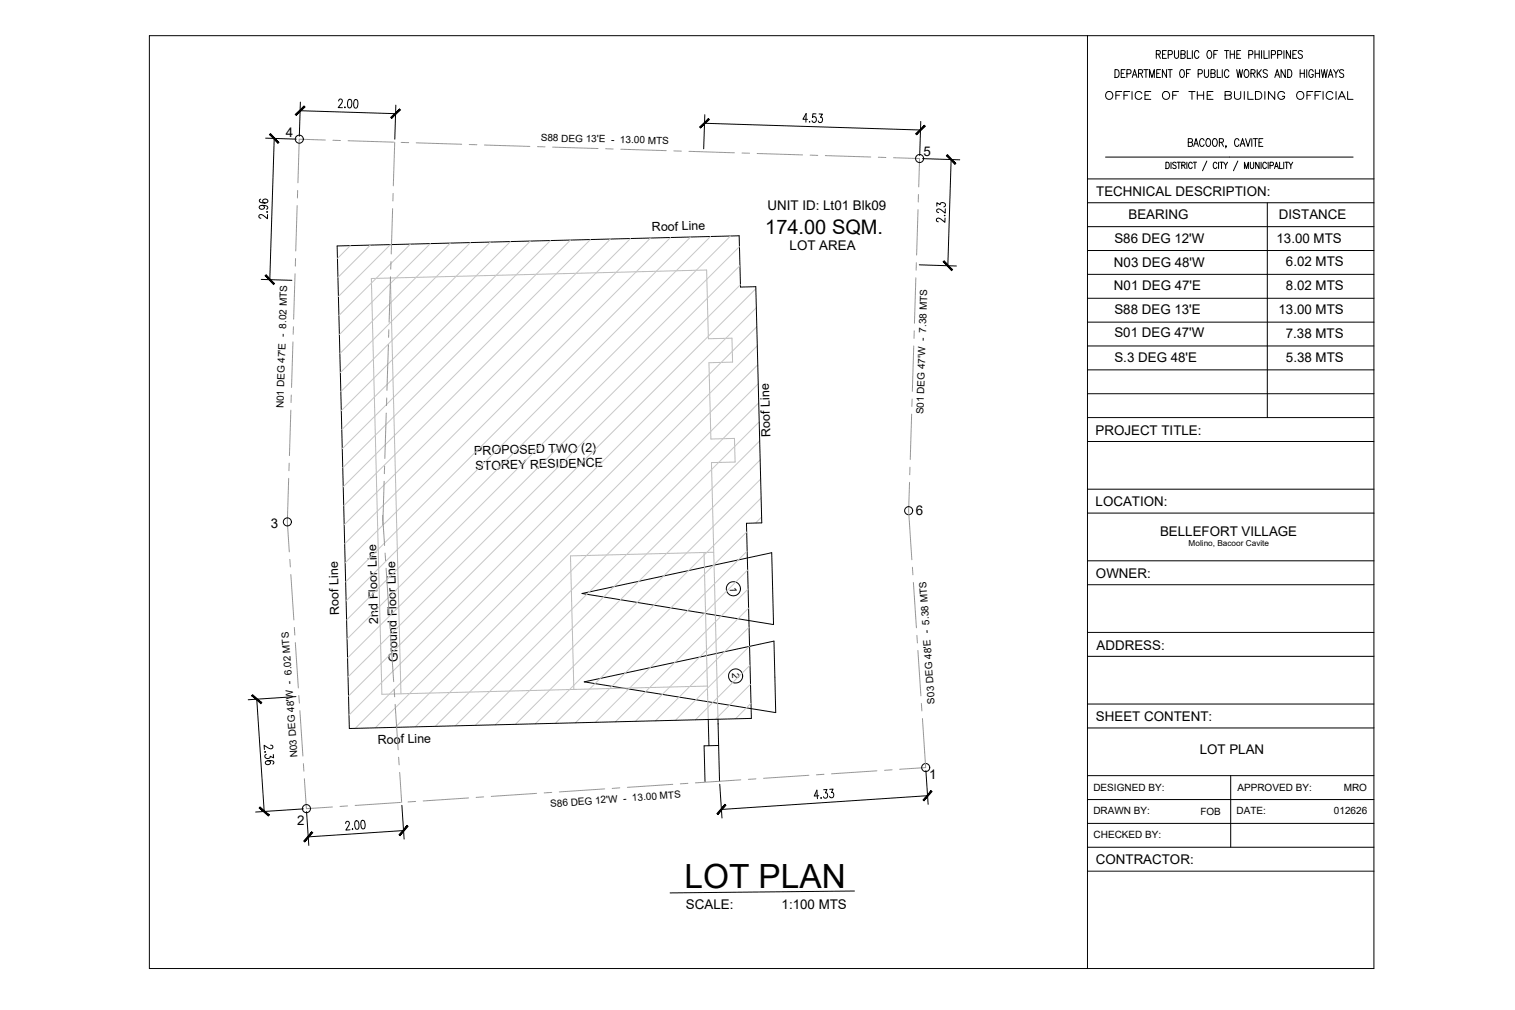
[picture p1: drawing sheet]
<svg xmlns="http://www.w3.org/2000/svg" width="914mm" height="610mm" viewBox="0 0 914 610" stroke-linecap="round" stroke-linejoin="round" font-family="sans-serif">
<!-- layer: 0 -->
<g fill="none" stroke="#000" stroke-width=".6">
<path d="M90 22h739v563h-739zM656 22v563M181 67l58 2M181 62v20M204 61l1-1a1.2 1.2 0 0 1 1 0 1.2 1.2 0 0 1 0 2l-2 3h3M208 65h.1M210 60h1a3 3 0 0 1 0 5l-1-2zM214 60h1a3 3 0 0 1-1 5l-1-2zM239 63l-1 21M425 74l131 4M425 69v21M487 72h-2l2-3-1 5"/>
<path d="M489 73h.1M492 69h-1l-1 2a1.5 1.5 0 0 1 2 0 1.5 1.5 0 0 1 0 2 1.5 1.5 0 0 1-2 0M494 69h2l-1 2a1.5 1.5 0 0 1 1 2 1.5 1.5 0 0 1-2 0M556 73l-1 21M160 83l19 1M166 84l-3 85M557 96h22M574 96l-2 64M656 108h173M157 120v1a3 3 0 0 0 5 0 1.5 1.5 0 0 0-2-1 1.5 1.5 0 0 0-1 2l1 1M158 124l1 1a1.4 1.4 0 0 1-1 1 1.4 1.4 0 0 1-1-2h1a2.6 2.6 0 0 1 4 2h-1M161 128h1z"/>
<path d="M161 129v3l-3-2a1.2 1.2 0 0 0-2 0 1.2 1.2 0 0 0 1 2M565 124v-2l2 2a1.8 1.8 0 0 1 3-2 1.5 1.5 0 0 1 0 3M570 130h.1M570 132v2l-3-2a1.2 1.2 0 0 0-2 0 1.2 1.2 0 0 0 1 2M571 126l-1 3-3-3-2 1 1 1h1M656 122h173M656 137h173M765 122v130M203 148l243-6 1 31h9l4 143h-9l3 118-243 6zM555 160l22 1M656 151h173M158 169h18"/>
<path d="M656 166h173M656 180h173M656 194h173M656 209h173M656 223h173M656 238h173M656 252h173M656 266h173M656 295h173M656 310h173M656 338h173M656 353h173"/>
<path d="M656 382h173M656 396h173M155 422l4 68M179 420l-29 2M427 434l1 16M433 434l1 16M433 437h1M656 425h173M656 439h173M160 454h.1M161 455h-1a1.6 1.6 0 0 0 1 3 1.5 1.5 0 0 0 2-2l2 1v-2M162 459l1 1a1.3 1.3 0 0 1-1 2 1.6 1.6 0 0 1-1-3h1a2.5 2.5 0 0 1 3 1v1"/>
<path d="M163 450h2l-1 2-5-2 1 2M434 450h-9l1 22M434 450v22M434 473l2 21M497 477l2-1-1 3a1.5 1.5 0 0 1 2 2 1.5 1.5 0 0 1-3 0M501 476h2l-1 2a1.5 1.5 0 0 1 1 2 1.5 1.5 0 0 1-2 1M559 465l1 20M656 468h173M743 468v43M183 488l-29 2M185 490l1 20M209 497v-1h1l1 1-2 4h2"/>
<path d="M214 496l1-1a3 3 0 0 1 0 6v-1l-1-2zM218 495h1a3 3 0 0 1 0 5l-1-2zM243 486l1 20M494 480h-3l2-3v5M496 481v1zM560 480l-125 9M656 483h173M656 497h173M213 500v1zM244 501l-58 4M656 511h173M516 538l-112 1"/>
<path d="M656 526h173"/>
<circle cx="181" cy="84" r="2.4"/>
<circle cx="555" cy="96" r="2.4"/>
<circle cx="173" cy="315" r="2.4"/>
<circle cx="548" cy="308" r="2.4"/>
<circle cx="559" cy="463" r="2.4"/>
<circle cx="185" cy="488" r="2.4"/>
</g>
<!-- layer: papel -->
<g fill="none" stroke="#000" stroke-width=".6">
<path d="M667 95h150M704 98a1.9 1.9 0 0 1 2 2 1.9 1.9 0 0 1-2 2zM707 98v4M710 98h-1h-1v1l2 1a1.1 1.1 0 0 1-1 2 1.1 1.1 0 0 1-1-1M710 98h3M711 98v4M713 100h2v-2h-2v4M714 100l1 2M716 98v4M717 86h2l1-2h-3v4h3v-1l-1-1M720 99a1.2 1.2 0 0 0-2-1 1.2 1.2 0 0 0-1 1v1a1.2 1.2 0 0 0 1 2 1.2 1.2 0 0 0 2-1M720 98h2"/>
<path d="M720 88l2-4 1 4M721 87h2M721 98v4M727 85a1.4 1.4 0 0 0-2-1 1.4 1.4 0 0 0-1 1v2a1.4 1.4 0 0 0 1 1 1.4 1.4 0 0 0 2-1M728 97l-2 6M729 84a2.4 2.4 0 0 1 2 2 2.4 2.4 0 0 1-2 2 3 3 0 0 1 0-4zM733 84a2.4 2.4 0 0 1 2 2 2.4 2.4 0 0 1-2 2 3 3 0 0 1 0-4zM734 99a1.1 1.1 0 0 0-1-1 1.1 1.1 0 0 0-1 1v1a1.1 1.1 0 0 0 1 2 1.1 1.1 0 0 0 1-1M735 98v4M736 86h2v-2h-2v4M736 98h2M737 86l1 2"/>
<path d="M737 98v4M739 98l1 2v2M740 88v1M741 98l-1 2M747 97l-3 6M748 85a1.4 1.4 0 0 0-2-1 1.4 1.4 0 0 0-1 1v2a1.4 1.4 0 0 0 1 1 1.4 1.4 0 0 0 2-1M749 88l1-4 1 4M749 87h2M752 84l1 4 2-4M755 98v3l1 1 1-1v-3M756 84v4M756 84h3"/>
<path d="M758 84v4M760 86h1M760 98v4l-2-4v4M761 98v4M762 84h-2v4h2M764 99a1.1 1.1 0 0 0-1-1 1.1 1.1 0 0 0-1 1v1a1.1 1.1 0 0 0 1 2 1.1 1.1 0 0 0 1-1M765 98v4M767 100h2l-1-2h-1v4M772 98v4h2M775 98v4M776 98h2M777 98v4"/>
<path d="M778 98l1 2v2M780 98l-1 2M751 102v-4l1 4 1-4v4M769 102l1-4 2 4M770 100h1"/>
</g>
<!-- layer: PDF2_ar_furn -->
<path d="M351 358l115-24 1 43zM353 412l114-25 1 43z" fill="none" stroke="#000" stroke-width=".6"/>
<!-- layer: PDF6_AR - 0 -->
<g fill="none" stroke="#000" stroke-width=".6">
<circle cx="443" cy="355" r="4"/>
<circle cx="444" cy="408" r="4"/>
</g>
<!-- layer: PDF5_ar_furn -->
<path d="M236 168l6 251M425 333l2 101M431 333l-87 3 2 80M427 414l-197 5-6-251 202-5 2 41h14v15h-14l1 46h14l1 14h-15l4 155" fill="none" stroke="#bababa" stroke-width=".6"/>
<!-- layer: 0 -->
<g fill="none" stroke="#c7c8ca" stroke-width=".6">
<path d="M211 148l-7 8M224 148l-20 19M236 148l-32 31M248 147l-43 43M260 147l-55 55M272 147l-67 66M284 146l-79 79M296 146l-90 90M308 146l-102 102M320 145l-114 114M332 145l-125 126M344 145l-137 137"/>
<path d="M356 145l-149 149M368 144l-161 161M381 144l-173 173M393 144l-185 184M405 143l-197 197M417 143l-208 208M429 143l-220 220M441 142l-232 232M446 149l-237 237M447 160l-237 237M447 172l-237 237M456 174l-246 246"/>
<path d="M457 186l-246 246M457 197l-243 243M457 209l-231 230M457 220l-218 219M458 232l-207 207M458 243l-195 195M458 255l-183 183M459 266l-172 172M459 278l-160 160M459 289l-148 148M459 301l-136 136M460 312l-4 4"/>
<path d="M451 321l-116 116M451 333l-104 103M451 344l-92 92M452 356l-81 80M452 367l-68 68M452 379l-56 56M452 390l-44 45M453 401l-33 33M453 413l-21 21M453 424l-9 10"/>
</g>
<g fill="none" stroke="#989898" stroke-width=".6">
<path d="M196 85l-15-1-1 26M201 85h5M210 85l28 1M238 86l-1 26M242 86h5M251 86l28 1M283 87h5M292 88h28M324 89h5M334 89l27 1M366 90h4M375 90l27 1"/>
<path d="M407 91h4M416 91l27 1M448 92h4M457 93l27 1M489 94h5M498 94l28 1M530 95h5M539 95l16 1v17M180 115v4M237 117v4M554 117v5M179 124v27"/>
<path d="M237 126l-1 27M554 127l-1 27M178 156v5M236 158v4M553 159v4M178 165l-1 28M236 167l-1 27M553 168l-1 27M177 197v5M235 199v5M552 200v4M177 206l-1 28"/>
<path d="M234 208v28M552 209l-1 27M176 238v5M176 248l-1 27M233 249l-1 28M233 240v5M550 250l-1 27M551 241l-1 4M175 280l-1 4M174 289l-1 26 2 18M232 290l-1 27M232 281v5"/>
<path d="M549 291l-1 17 2 30M549 282v5M231 311l1 18M175 338v4M232 334l1 4M176 347l1 27M233 343l2 27M551 342v5M551 352l2 27M178 379v4M235 375v4M178 388l2 27"/>
<path d="M236 384l2 27M553 383l1 5M554 393l2 27M180 420l1 4M238 416v5M181 429l2 27M238 425l2 28M556 425v4M557 434l2 29-16 1M241 457v5M183 461v4M184 470l1 18 16-1"/>
<path d="M241 466l1 18M324 479l-28 2M333 478l-5 1M365 476l-27 2M374 476h-4M406 473l-27 2M415 473h-4M447 471l-27 2M456 470h-4M488 468l-27 2M497 467l-4 1M529 465l-27 2"/>
<path d="M538 465h-4M210 486l-5 1M242 484l-28 2M251 484h-5M283 482l-28 1M292 481h-5"/>
</g>
<g fill="#000" stroke="#000" stroke-width=".6">
<path d="M184 64l-5 6 5-5zM178 69l6-5-5 6z"/>
<path d="M236 71l5-5zM241 66h1l-6 5z"/>
<path d="M428 72l-5 5 5-5zM422 77l6-5-5 5z"/>
<path d="M163 81l5 6v-1zM163 81l5 5z"/>
<path d="M553 81l5-5zM558 76l-5 5z"/>
<path d="M571 94l5 5h1zM571 94l1-1 5 6z"/>
<path d="M569 158l6 5-5-6zM569 158l6 5h-1z"/>
<path d="M160 166l6 5-5-5zM160 166l6 5-1 1z"/>
<path d="M152 420l5 5 1-1zM152 419l6 5-6-4z"/>
<path d="M157 487l-1 1 7 4zM156 488l7 4h-1z"/>
<path d="M438 486l-5 6 5-6zM438 486l-5 6v-1z"/>
<path d="M562 477l-5 6h1zM562 477l1 1-5 5z"/>
<path d="M188 502l-4 6 5-5zM188 502l-4 6h-1z"/>
<path d="M246 498l-5 6zM246 498v1l-5 5z"/>
</g>
<text font-size="20.1" x="413" y="536">LOT PLAN</text>
<text font-size="12.1" x="462" y="142">174.00 SQM.</text>
<g font-size="8.4">
<text x="697" y="36">REPUBLIC OF THE PHILIPPINES</text>
<text x="672" y="48">DEPARTMENT OF PUBLIC WORKS AND HIGHWAYS</text>
<text x="666" y="61">OFFICE OF THE BUILDING OFFICIAL</text>
</g>
<g font-size="8.1">
<text x="173" y="82">4</text>
<text x="557" y="94">5</text>
<text x="662" y="118">TECHNICAL DESCRIPTION:</text>
<text x="463" y="126">UNIT ID: Lt01 Blk09</text>
<text x="681" y="132">BEARING</text>
<text x="772" y="132">DISTANCE</text>
<text x="673" y="147">S86 DEG 12'W</text>
<text x="770" y="147">13.00 MTS</text>
<text x="477" y="151">LOT AREA</text>
<text x="672" y="161">N03 DEG 48'W</text>
<text x="776" y="161">6.02 MTS</text>
<text x="672" y="175">N01 DEG 47'E</text>
<text x="776" y="175">8.02 MTS</text>
<text x="673" y="189">S88 DEG 13'E</text>
<text x="772" y="189">13.00 MTS</text>
<text x="673" y="204">S01 DEG 47'W</text>
<text x="776" y="204">7.38 MTS</text>
<text x="673" y="218">S.3 DEG 48'E</text>
<text x="776" y="218">5.38 MTS</text>
<text x="661" y="262">PROJECT TITLE:</text>
<text x="661" y="306">LOCATION:</text>
<text x="553" y="311">6</text>
<text x="163" y="319">3</text>
<text x="700" y="323">BELLEFORT VILLAGE</text>
<text x="661" y="349">OWNER:</text>
<text x="662" y="392">ADDRESS:</text>
<text x="661" y="435">SHEET CONTENT:</text>
<text x="724" y="455">LOT PLAN</text>
<text x="561" y="470">1</text>
<text x="179" y="498">2</text>
<text x="661" y="522">CONTRACTOR:</text>
<text x="414" y="549">SCALE:</text>
<text x="472" y="549">1:100 MTS</text>
</g>
<g font-size="7.5">
<text x="394" y="140" transform="rotate(-1 394 140)">Roof Line</text>
<text x="465" y="264" transform="rotate(-91 465 264)">Roof Line</text>
<text x="286" y="275" transform="rotate(-1 286 275)">PROPOSED TWO (2)</text>
<text x="287" y="284" transform="rotate(-1 287 284)">STOREY RESIDENCE</text>
<text x="205" y="371" transform="rotate(-91 205 371)">Roof Line</text>
<text x="228" y="376" transform="rotate(-91 228 376)">2nd Floor Line</text>
<text x="240" y="399" transform="rotate(-91 240 399)">Ground Floor Line</text>
<text x="228" y="449" transform="rotate(-2 228 449)">Roof Line</text>
</g>
<g font-size="6">
<text x="326" y="85" transform="rotate(1 326 85)">S88 DEG 13'E - 13.00 MTS</text>
<text x="171" y="246" transform="rotate(-88 171 246)">N01 DEG 47'E - 8.02 MTS</text>
<text x="557" y="250" transform="rotate(-88 557 250)">S01 DEG 47'W - 7.38 MTS</text>
<text x="441" y="354" transform="rotate(89 441 354)">1</text>
<text x="442" y="406" transform="rotate(89 442 406)">2</text>
<text x="564" y="425" transform="rotate(-94 564 425)">S03 DEG 48'E - 5.38 MTS</text>
<text x="180" y="457" transform="rotate(-94 180 457)">N03 DEG 48'W - 6.02 MTS</text>
<text x="660" y="477">DESIGNED BY:</text>
<text x="747" y="477">APPROVED BY:</text>
<text x="811" y="477">MRO</text>
<text x="332" y="487" transform="rotate(-4 332 487)">S86 DEG 12'W - 13.00 MTS</text>
<text x="660" y="492">DRAWN BY:</text>
<text x="725" y="492">FOB</text>
<text x="746" y="492">DATE:</text>
<text x="805" y="492">012626</text>
<text x="660" y="506">CHECKED BY:</text>
</g>
<text font-size="5" x="717" y="330">Molino, Bacoor Cavite</text>
</svg>
